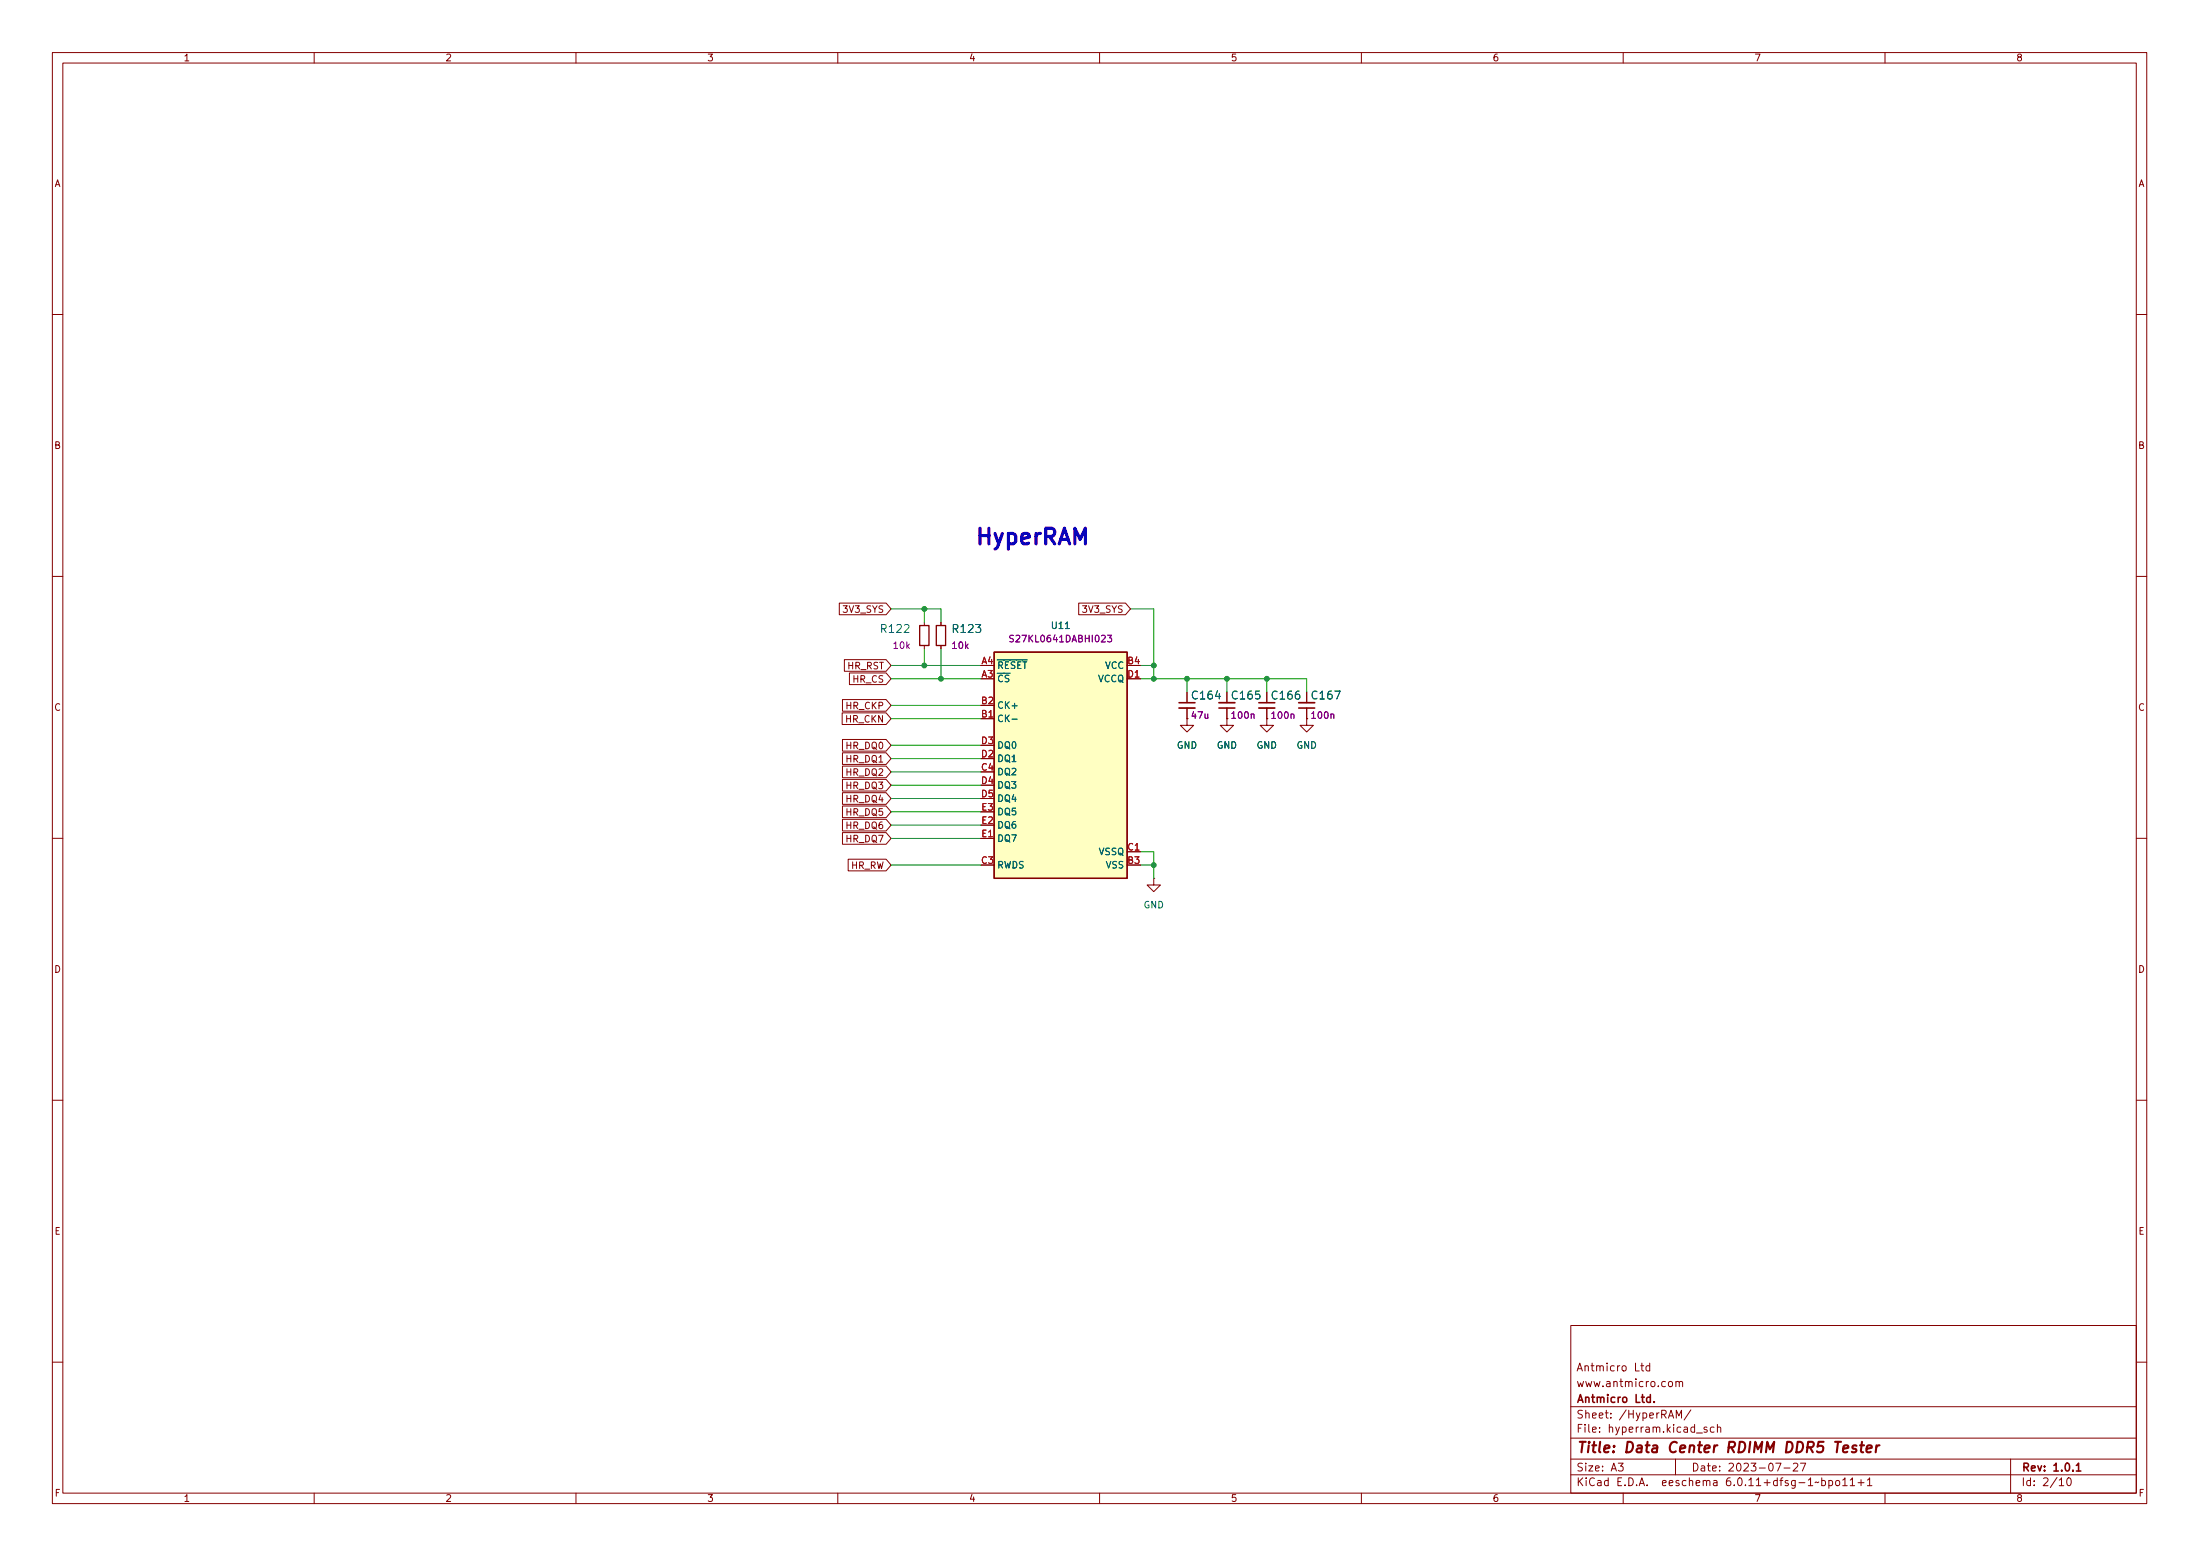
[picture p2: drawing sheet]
<svg xmlns="http://www.w3.org/2000/svg" width="420mm" height="297mm" viewBox="0 0 420 297" stroke-linecap="round" stroke-linejoin="round" font-family="sans-serif">
<g fill="none" stroke="#840000" stroke-width=".19">
<path d="M10 10h400v277h-400zM12 12h396v273h-396zM60 10v2M110 10v2M160 10v2M210 10v2M260 10v2M310 10v2M360 10v2M10 60h2M408 60h2M10 110h2"/>
<path d="M160.3 115.1h8.9l1 1.1-1 1.2h-8.9zM176.5 118.8v.6M179.7 118.8v.6M206 115.1h8.9l1 1.1-1 1.2h-8.9zM408 110h2M160.8 136.1h8.4l1 1.1-1 1.1h-8.4zM160.9 133.5h8.3l1 1.2-1 1.1h-8.3zM161.3 125.9h7.9l1 1.1-1 1.1h-7.9zM162.2 128.5h7l1 1.1-1 1.1h-7zM176.5 123.2v.7M179.7 123.2v.7M187.3 137.2h2.6"/>
<path d="M215.3 129.6h2.5M226.7 137.2v1.3h1.3l-1.3 1.2-1.3-1.2h1.3M226.7 137.2h.1M226.7 132.1v2M226.7 135.2v2M234.3 137.2v1.3h1.3l-1.3 1.2-1.3-1.2h1.3M234.3 137.2h.1M234.3 132.1v2M234.3 135.2v2M241.9 137.2v1.3h1.3l-1.3 1.2-1.2-1.2h1.2M241.9 137.2h.1M241.9 132.1v2"/>
<path d="M241.9 135.2v2M249.6 137.2v1.3h1.2l-1.2 1.2-1.3-1.2h1.3M249.6 137.2h.1M249.6 132.1v2M249.6 135.2v2M160.9 153.9h8.3l1 1.1-1 1.1h-8.3zM160.9 156.4h8.3l1 1.1-1 1.1h-8.3zM160.9 146.2h8.3l1 1.2-1 1.1h-8.3zM160.9 141.2h8.3l1 1.1-1 1.1h-8.3zM160.9 151.3h8.3l1 1.1-1 1.1h-8.3zM160.9 158.9h8.3l1 1.2-1 1.1h-8.3zM160.9 143.7h8.3l1 1.1-1 1.1h-8.3z"/>
<path d="M160.9 148.8h8.3l1 1.1-1 1.1h-8.3zM10 160h2M162 164h7.2l1 1.1-1 1.1h-7.2zM187.3 160.1h2.6M215.3 162.6h2.5M220.3 167.7v1.2h-1.2l1.2 1.3 1.3-1.3h-1.3M220.3 167.7h.1M408 160h2M10 210h2M408 210h2M300 253h108v32h-108zM10 260h2"/>
<path d="M300 278.5h108M300 274.5h108M300 268.5h108M305.5 273.3v.1M305.5 272.5v.1M307.6 270.6v.1M307.6 269.8v.1M309.9 260.8l.4-.1 .3 .3v.4l-.3 .3-.4-.1-.1-.2zM318.8 263.8l.3-.1 .3 .3v.4l-.3 .3-.3-.1-.2-.2zM320 278.5v3M320.1 263.9l.2-.2 .3 .1 .1 .9M320.1 263.7v1"/>
<path d="M320.7 263.9l.2-.2 .4 .1 .1 .9M322.9 269.1l-1.3 2M327.4 272.5l-.5-.1-.3 .3 .2 .6h.6M328 272.6l.2-.2 .4 .1v.9M328 271.9v1.5M342.5 279.5l.6-.2 .2 .2 .1 .2-1 1.1h1M343.8 279.3h1.1l-.7 1.5M384 278.5v6.5M408 260h2M60 285v2M110 285v2M160 285v2"/>
<path d="M210 285v2M260 285v2M300 281.5h108M310 285v2M327.3 282.7h.6v.9M327.9 283h-.5a.29 .29 0 0 0-.2 .3 .29 .29 0 0 0 .2 .3l.5-.1M340.7 280.2h1.2M351.9 283.6h.9M353.4 282.5l.4-.4v1.5M353.4 283.6h.8M354.9 283h1.1M355.4 282.5v1.1"/>
<path d="M356.6 282.5l.5-.4v1.5M356.6 283.6h.9M360 285v2M394.9 282.2l.2-.1a.8 .8 0 0 1 .5 .8 .8 .8 0 0 1-.5 .7 1 1 0 0 1-.2-1.4z"/>
</g>
<path d="M225.2 134.1h3M232.8 135.2h3M240.4 134.1h3.1M248 135.2h3.1M396.5 280.8h.9" fill="none" stroke="#840000" stroke-width=".3"/>
<path d="M350.5 275.2h1.1M351 275.2l-.2 2" fill="none" stroke="#840000" stroke-width=".4"/>
<path d="M189.9 124.5h25.4v43.2h-25.4z" fill="#ffffc2" stroke="#ffffc2" stroke-width=".19"/>
<path d="M175.6 119.4h1.8v3.8h-1.8zM178.8 119.4h1.8v3.8h-1.8zM189.9 124.5h25.4v43.2h-25.4zM198.8 165.1h.1" fill="none" stroke="#840000" stroke-width=".25"/>
<path d="M203.5 120h.7M190.4 126h5.8M193.3 137.3h1" fill="none" stroke="#006464" stroke-width=".19"/>
<path d="M210.4 121.4l.5-.1 .2 .3-.8 .9h.8M211.5 121.3h.8l-.4 .4 .3 .2v.5l-.1 .1-.6-.1M239 136.4l.1-.1 .3 .1 .1 .7M246.6 136.4l.2-.1 .3 .1v.7M254.2 136.4l.2-.1 .3 .1v.7" fill="none" stroke="#840084" stroke-width=".19"/>
<path d="M225.2 135.2h3M232.8 134.1h3M240.4 135.2h3.1M248 134.1h3.1" fill="none" stroke="#840000" stroke-width=".33"/>
<g fill="none" stroke="#009600" stroke-width=".19">
<path d="M170.2 116.2h9.5v2.6M176.5 116.2v2.6M215.9 116.2h4.4v13.4M170.2 129.6h17.1M170.2 137.2h17.1M170.2 134.7h17.1M170.2 127h17.1M176.5 123.9v3.1M179.7 123.9v5.7M217.8 129.6h31.8v2.5M217.8 127h2.5M226.7 129.6v2.5"/>
<path d="M234.3 129.6v2.5M241.9 129.6v2.5M170.2 157.5h17.1M170.2 155h17.1M170.2 142.3h17.1M170.2 149.9h17.1M170.2 147.4h17.1M170.2 144.8h17.1M170.2 152.4h17.1M170.2 165.1h17.1M170.2 160.1h17.1M217.8 162.6h2.5v5.1"/>
<path d="M217.8 165.1h2.5"/>
</g>
<g fill="#009600" stroke="#009600" stroke-width=".19">
<circle cx="179.7" cy="129.6" r=".46"/>
<circle cx="176.5" cy="127" r=".46"/>
<circle cx="220.3" cy="127" r=".46"/>
<circle cx="176.5" cy="116.2" r=".46"/>
<circle cx="234.3" cy="129.6" r=".46"/>
<circle cx="220.3" cy="165.1" r=".46"/>
<circle cx="241.9" cy="129.6" r=".46"/>
<circle cx="226.7" cy="129.6" r=".46"/>
<circle cx="220.3" cy="129.6" r=".46"/>
</g>
<text font-size="4.2" fill="#0000c2" x="186.1" y="104">HyperRAM</text>
<g font-size="2.8" fill="#840000">
<text x="301" y="277.9">Title:</text>
<text x="310.2" y="277.9">Data</text>
<text x="318.9" y="277.9">Center</text>
<text x="330.5" y="277.9">RDIMM DDR5</text>
<text x="351.8" y="277.9">Tester</text>
</g>
<g font-size="2.1" fill="#006464">
<text x="167.9" y="121.3">R122</text>
<text x="181.6" y="121.3">R123</text>
<text x="227.3" y="134">C164</text>
<text x="235" y="134">C165</text>
<text x="242.6" y="134">C166</text>
<text x="250.2" y="134">C167</text>
</g>
<g font-size="2.1" fill="#840000">
<text x="301" y="262.2">Antmicro</text>
<text x="312.1" y="262.2">Ltd</text>
<text x="301" y="268.2">Antmicro</text>
<text x="301" y="265.2">www.antmicro.com</text>
<text x="312.2" y="268.2">Ltd.</text>
<text x="301" y="273.9">File:</text>
<text x="301" y="271.2">Sheet:</text>
<text x="307.4" y="273.9">hyperram.kicad_sch</text>
<text x="309.2" y="271.2">/HyperRAM/</text>
<text x="301" y="281.3">Size:</text>
<text x="307.6" y="281.3">A3</text>
<text x="323" y="281.3">Date:</text>
<text x="330" y="281.3">2023-07-27</text>
<text x="386" y="281.3">Rev:</text>
<text x="392.1" y="281.3">1.0.1</text>
<text x="301" y="284.1">KiCad</text>
<text x="308.7" y="284.1">E.D.A.</text>
<text x="317.6" y="284.1">eeschema</text>
<text x="330" y="284.1">6.0.11+dfsg-1~bpo11+1</text>
<text x="386" y="284.1">Id:</text>
<text x="390.1" y="284.1">2/10</text>
</g>
<g font-size="1.8" fill="#840000">
<text x="35" y="12.1">1</text>
<text x="85" y="12.1">2</text>
<text x="135" y="12.1">3</text>
<text x="185" y="12.1">4</text>
<text x="235" y="12.1">5</text>
<text x="285" y="12.1">6</text>
<text x="335" y="12.1">7</text>
<text x="385" y="12.1">8</text>
<text x="10.4" y="36.1">A</text>
<text x="408.4" y="36.1">A</text>
<text x="10.3" y="86.1">B</text>
<text x="408.3" y="86.1">B</text>
<text x="160.8" y="117.4">3V3_SYS</text>
<text x="206.5" y="117.4">3V3_SYS</text>
<text x="161.7" y="128.1">HR_RST</text>
<text x="162.7" y="130.7">HR_CS</text>
<text x="10.3" y="136.1">C</text>
<text x="161.4" y="135.8">HR_CKP</text>
<text x="408.3" y="136.1">C</text>
<text x="161.3" y="138.3">HR_CKN</text>
<text x="161.4" y="143.4">HR_DQ0</text>
<text x="161.4" y="148.5">HR_DQ2</text>
<text x="161.4" y="145.9">HR_DQ1</text>
<text x="161.4" y="153.5">HR_DQ4</text>
<text x="161.4" y="151">HR_DQ3</text>
<text x="161.4" y="156.1">HR_DQ5</text>
<text x="161.4" y="158.6">HR_DQ6</text>
<text x="161.4" y="161.2">HR_DQ7</text>
<text x="162.5" y="166.2">HR_RW</text>
<text x="10.3" y="186.1">D</text>
<text x="408.3" y="186.1">D</text>
<text x="10.3" y="236.1">E</text>
<text x="408.3" y="236.1">E</text>
<text x="10.4" y="286.1">F</text>
<text x="35" y="287.1">1</text>
<text x="85" y="287.1">2</text>
<text x="135" y="287.1">3</text>
<text x="185" y="287.1">4</text>
<text x="235" y="287.1">5</text>
<text x="285" y="287.1">6</text>
<text x="335" y="287.1">7</text>
<text x="385" y="287.1">8</text>
<text x="408.4" y="286.1">F</text>
</g>
<g font-size="1.8" fill="#840084">
<text x="170.4" y="124.2">10k</text>
<text x="181.6" y="124.2">10k</text>
<text x="192.5" y="123">S27KL0641DABHI023</text>
<text x="227.3" y="137.6">47u</text>
<text x="234.9" y="137.6">100n</text>
<text x="242.6" y="137.6">100n</text>
<text x="250.2" y="137.6">100n</text>
</g>
<g font-size="1.8" fill="#006464">
<text x="200.6" y="120.4">U11</text>
<text x="190.4" y="130.6">~{CS}</text>
<text x="190.4" y="128.1">~{RESET}</text>
<text x="209.6" y="130.6">VCCQ</text>
<text x="211" y="128.1">VCC</text>
<text x="190.4" y="135.7">CK+</text>
<text x="190.4" y="138.2">CK-</text>
<text x="190.4" y="143.3">DQ0</text>
<text x="224.7" y="143.3">GND</text>
<text x="232.3" y="143.3">GND</text>
<text x="239.9" y="143.3">GND</text>
<text x="247.5" y="143.3">GND</text>
<text x="190.4" y="148.4">DQ2</text>
<text x="190.4" y="145.8">DQ1</text>
<text x="190.4" y="150.9">DQ3</text>
<text x="190.4" y="153.5">DQ4</text>
<text x="190.4" y="156">DQ5</text>
<text x="190.4" y="161.1">DQ7</text>
<text x="190.4" y="158.5">DQ6</text>
<text x="190.4" y="166.2">RWDS</text>
<text x="209.8" y="163.6">VSSQ</text>
<text x="211.1" y="166.2">VSS</text>
<text x="218.3" y="173.8">GND</text>
</g>
<g font-size="1.8" fill="#a90000">
<text x="187.4" y="129.3">A3</text>
<text x="187.4" y="126.8">A4</text>
<text x="215.2" y="126.8">B4</text>
<text x="215.2" y="129.3">D1</text>
<text x="187.3" y="136.9">B1</text>
<text x="187.3" y="134.4">B2</text>
<text x="187.3" y="142">D3</text>
<text x="187.3" y="147.1">C4</text>
<text x="187.3" y="144.6">D2</text>
<text x="187.3" y="149.6">D4</text>
<text x="187.3" y="152.2">D5</text>
<text x="187.3" y="154.7">E3</text>
<text x="187.3" y="159.8">E1</text>
<text x="187.3" y="157.3">E2</text>
<text x="187.3" y="164.9">C3</text>
<text x="215.2" y="164.9">B3</text>
<text x="215.2" y="162.3">C1</text>
</g>
</svg>
